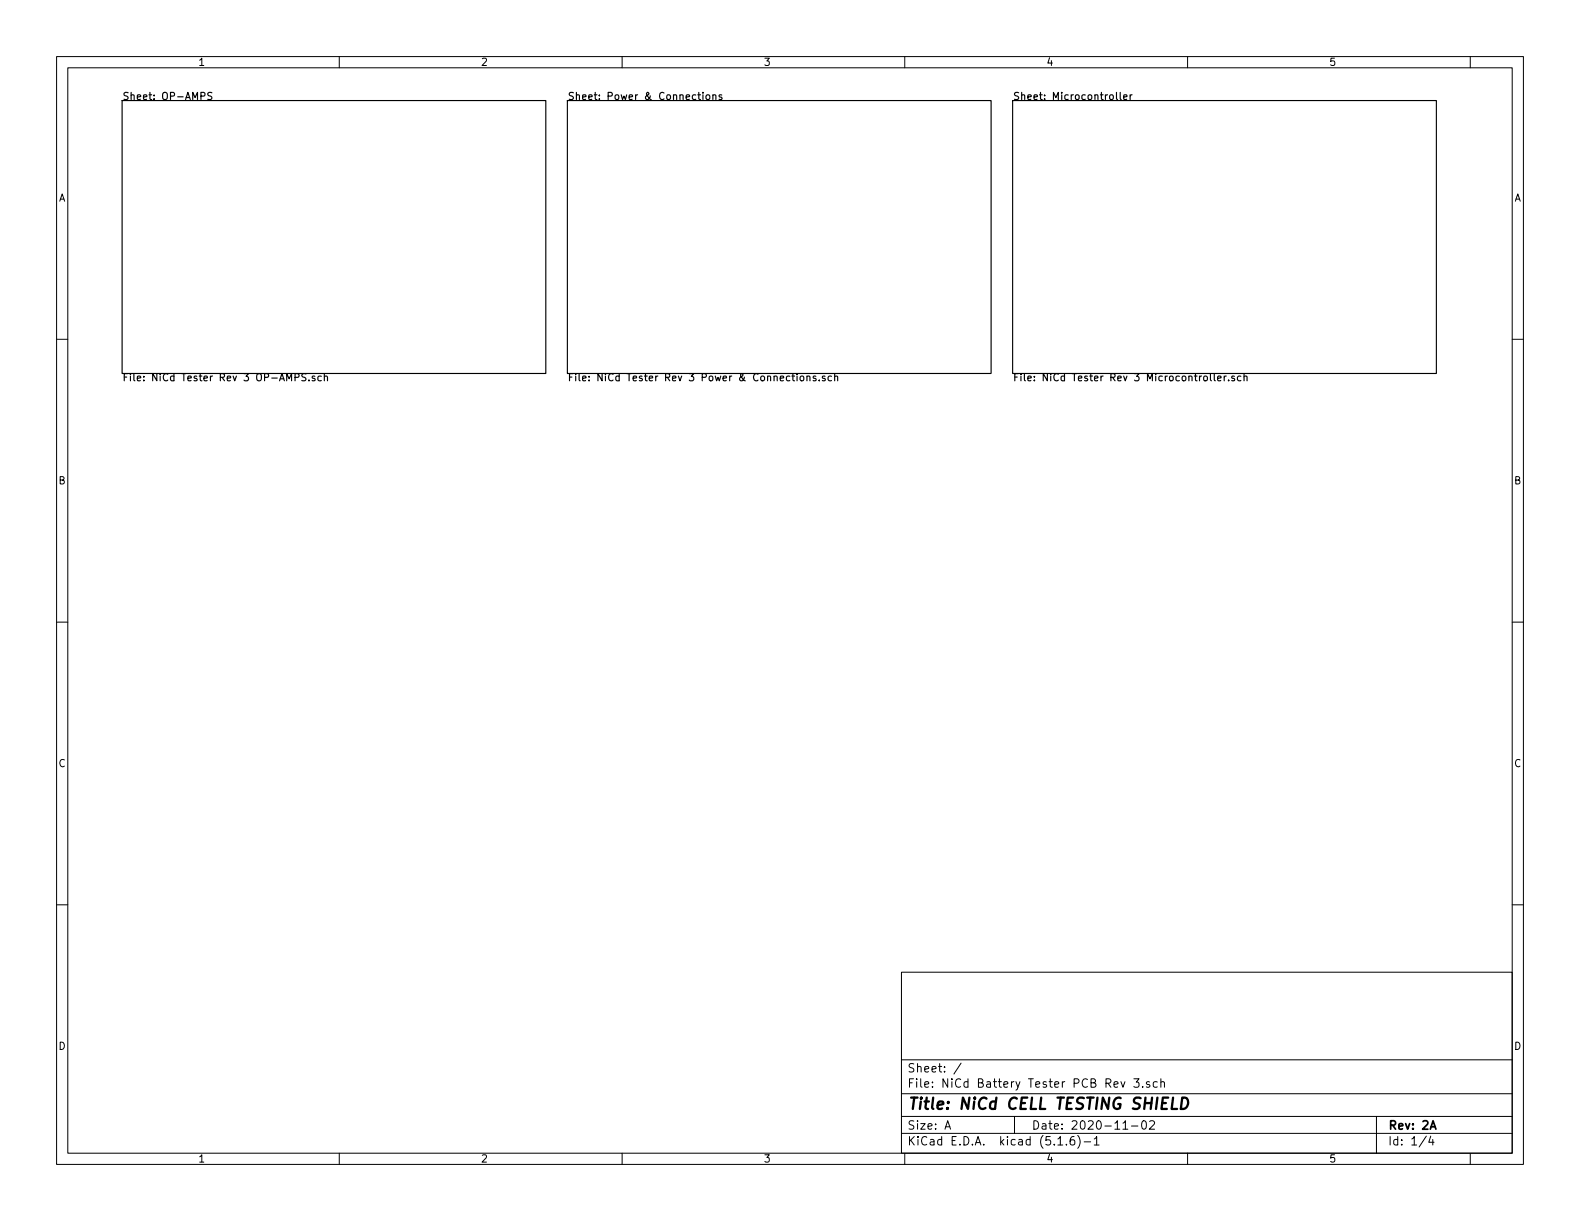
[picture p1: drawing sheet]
<svg xmlns="http://www.w3.org/2000/svg" width="279mm" height="216mm" viewBox="0 0 279 216" stroke-linecap="round" stroke-linejoin="round" font-family="sans-serif">
<g fill="none" stroke="#000" stroke-width=".18">
<path d="M10 10h259.4v195.9h-259.4zM12 12h255.4v191.9h-255.4zM60 10v2M110 10v2M160 10v2M210 10v2M260 10v2M10 60h2M267.4 60h2M10 110h2M267.4 110h2M10 160h2"/>
<path d="M267.4 160h2M159.4 171.9h108v32h-108zM159.4 197.4h108M159.4 193.4h108M159.4 187.4h108M167.1 199.7l.5-1.5 .5 1.5M167.2 199.2h.8M170 188l-1.3 1.9M179.4 197.4v3M198.2 191.3l.4 1 .3-1M198.6 199.7h.8M200.1 199.1h1.1"/>
<path d="M200.5 190.8h.9l-.5 .5 .4 .2v.6l-.2 .2-.6-.2M202 198.3l.4-.1a.94 .94 0 0 1 0 1.5 .82 .82 0 0 1-.4-1.4zM202.1 192.1v.2M203.3 191.3h-.4l-.2 .2 .1 .2 .5 .1v.4h-.6M203.3 198.3l.2-.1h.4l.2 .1 .1 .3-1 1.1h1M204.6 191.3h-.4l-.3 .2 .1 .6 .2 .2 .4-.1M205.3 191.4l.2-.1h.3l.1 1M205.3 190.8v1.5M243.4 197.4v6.5M60 203.9v2M110 203.9v2M159.4 200.4h108"/>
<path d="M160 203.9v2M187.1 202.5h.8M188.6 202.3v.2M189.9 201a.59 .59 0 0 0-.7 .6v.6l.2 .2 .4 .1 .2-.2 .1-.5-.2-.2-.4-.1-.3 .3M190.6 200.8a1.71 1.71 0 0 1 0 2.2M191.7 201.9h1.2M193.5 201.4l.4-.4v1.5M193.5 202.5h.9M210 203.9v2M252.2 200.9l-1.2 1.9M253 200.9l-.3 1.1h.9M253.4 201.5v1"/>
<path d="M260 203.9v2"/>
</g>
<path d="M252.9 199.7l.5-1.5 .5 1.5" fill="none" stroke="#000" stroke-width=".3"/>
<path d="M207.4 194.1l-.2 2h1M209.1 194.1a.97 .97 0 0 1 1 .6 .97 .97 0 0 1-.3 1.1l-.5 .3h-.5z" fill="none" stroke="#000" stroke-width=".41"/>
<g fill="none" stroke="#000" stroke-width=".2">
<path d="M21.6 17.8h74.9v48.2h-74.9zM35.5 17l.6-.1 .1-.4-.2-.2h-.5v1.3M37.5 16.4l-.5-.1-.3 .3 .2 .3 .5 .2v.4l-.2 .1h-.5M100.3 17.8h75v48.2h-75zM123.4 16.8h.5M123.6 16.3v1.1l.3 .2M124.3 16.3v.2M124.3 16.8v.8M125 16.8h.3l.2 .2-.1 .6h-.3l-.3-.2zM126.1 16.9l.1-.1h.3l.1 .8M126.1 16.8v.8M127.6 16.8h-.3l-.1 .1v.2l.4 .1v.4h-.4"/>
<path d="M179.1 17.8h74.9v48.2h-74.9zM197.4 16.3v1.1l.2 .2M198.1 16.3v1.1l.2 .2M198.7 17.2l.6-.1-.1-.3h-.3l-.2 .1 .1 .7h.4M199.8 16.8v.8M200.2 16.8l-.4 .2M52.2 66.7l.6-.1v-.4l-.1-.1h-.5v1.2M54.1 66.1h-.5l-.2 .1v.2l.1 .2 .5 .2 .1 .3-.3 .2h-.4M54.6 67.2v.1M55.7 66.5h-.3l-.2 .2v.2l.5 .1v.3h-.5M56.8 66.5h-.3l-.3 .2 .1 .6h.5M57.4 66.6l.1-.1h.3l.1 .8"/>
<path d="M57.4 66.1v1.2M140 66.5h.5M140.2 66.1v1.1l.3 .1M140.9 66.1v.1M140.9 66.5v.8M141.6 66.5h.3l.2 .1-.1 .7h-.3l-.2-.2zM142.7 66.6l.2-.1h.3v.8M142.7 66.5v.8M144.3 66.5h-.3l-.2 .2v.2l.5 .1v.3h-.5M144.9 67.2v.1M145.9 66.5h-.3l-.2 .2 .1 .2 .4 .1v.3h-.5M147 66.5h-.3l-.3 .2 .2 .6h.4"/>
<path d="M147.6 66.6l.2-.1h.3v.8M147.6 66.1v1.2M213 66.5h.3l.2 .1v.5l-.1 .2h-.3l-.2-.1zM214 66.1v1.1l.2 .1M214.7 66.1v1.1l.2 .1M215.3 66.9l.6-.1v-.3h-.4l-.2 .2 .1 .6h.5M216.5 66.5v.8M216.8 66.5h-.2l-.1 .2M217.3 67.2v.1M218.3 66.5h-.3l-.2 .2 .1 .2 .4 .1v.3h-.5M219.4 66.5h-.3l-.3 .2 .1 .6h.5M220 66.6l.2-.1h.3v.8"/>
<path d="M220 66.1v1.2"/>
</g>
<text font-size="2.8" x="160.4" y="196.2">Title: NiCd CELL TESTING SHIELD</text>
<g font-size="2.1">
<text x="160.4" y="189.6">Sheet: /</text>
<text x="160.4" y="192.3">File: NiCd Battery Tester PCB Rev 3.sch</text>
<text x="160.4" y="202.5">KiCad E.D.A. kicad (5.1.6)-1</text>
<text x="160.4" y="199.7">Size: A</text>
<text x="182.4" y="199.7">Date: 2020-11-02</text>
<text x="245.4" y="199.7">Rev: 2A</text>
<text x="245.4" y="202.5">Id: 1/4</text>
</g>
<g font-size="1.8">
<text x="35" y="11.6">1</text>
<text x="85" y="11.6">2</text>
<text x="135" y="11.6">3</text>
<text x="185" y="11.6">4</text>
<text x="235" y="11.6">5</text>
<text x="21.6" y="17.7">Sheet: OP-AMPS</text>
<text x="100.3" y="17.7">Sheet: Power &amp; Connections</text>
<text x="179.1" y="17.7">Sheet: Microcontroller</text>
<text x="10.4" y="35.6">A</text>
<text x="267.8" y="35.6">A</text>
<text x="21.6" y="67.4">File: NiCd Tester Rev 3 OP-AMPS.sch</text>
<text x="100.3" y="67.4">File: NiCd Tester Rev 3 Power &amp; Connections.sch</text>
<text x="179.1" y="67.4">File: NiCd Tester Rev 3 Microcontroller.sch</text>
<text x="10.4" y="85.6">B</text>
<text x="267.8" y="85.6">B</text>
<text x="10.4" y="135.6">C</text>
<text x="267.8" y="135.6">C</text>
<text x="10.4" y="185.6">D</text>
<text x="267.8" y="185.6">D</text>
<text x="35" y="205.5">1</text>
<text x="85" y="205.5">2</text>
<text x="135" y="205.5">3</text>
<text x="185" y="205.5">4</text>
<text x="235" y="205.5">5</text>
</g>
</svg>
